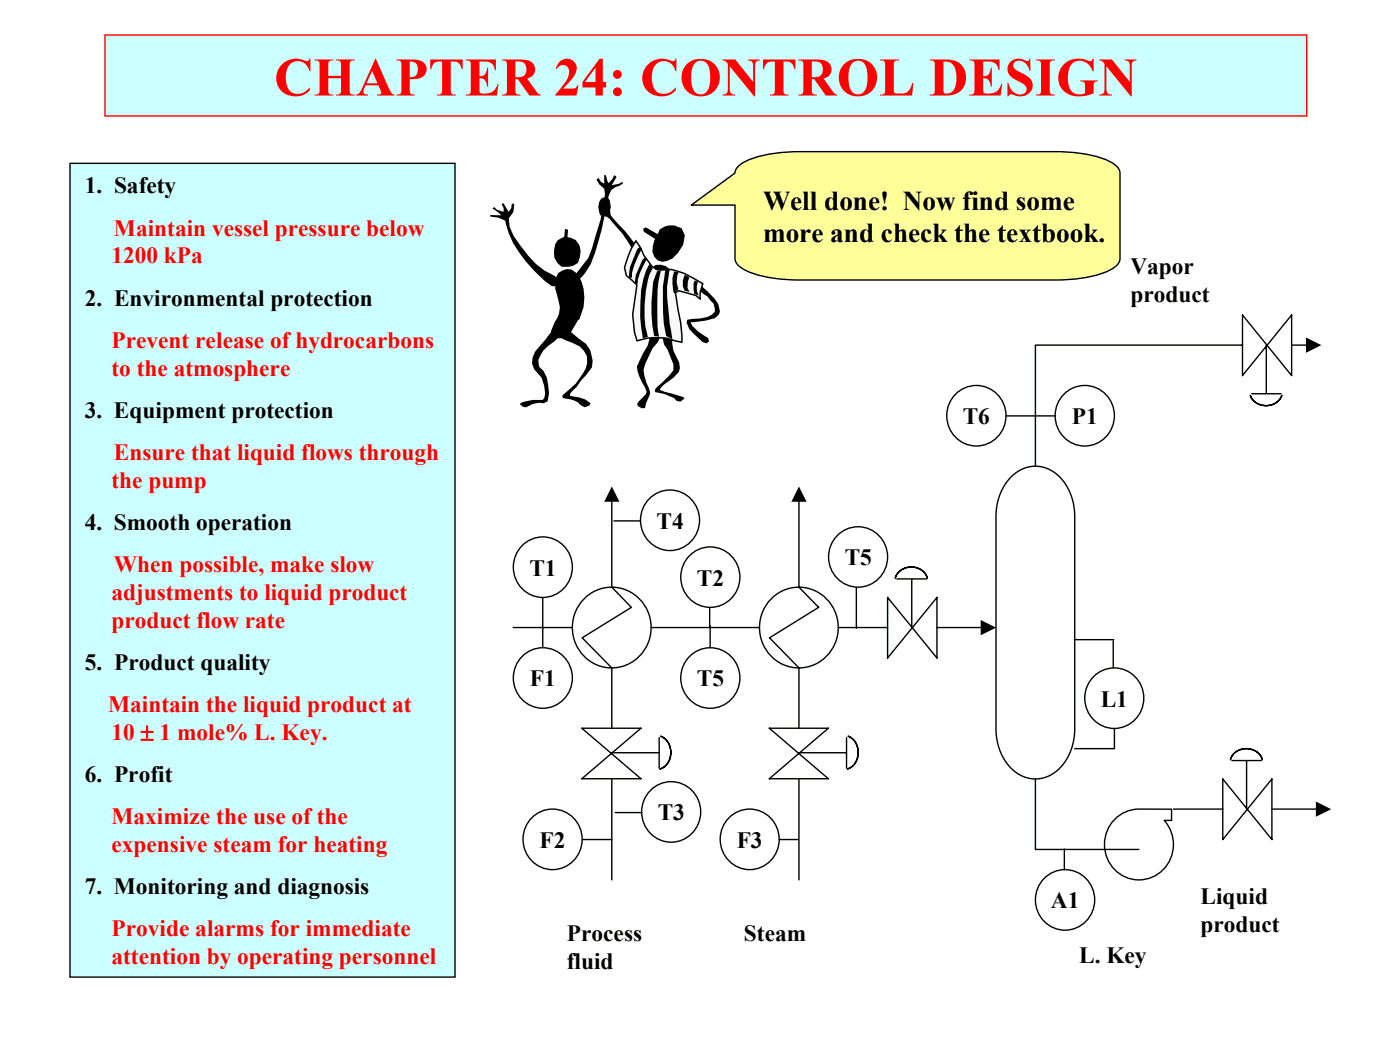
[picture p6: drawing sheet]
<svg xmlns="http://www.w3.org/2000/svg" width="254mm" height="190mm" viewBox="0 0 254 190" stroke-linecap="round" stroke-linejoin="round" font-family="sans-serif">
<path d="M19 6.3h218.1v14.7h-218.1z" fill-rule="evenodd" fill="#cff" stroke="#f00" stroke-width=".25"/>
<path d="M12.7 29.6h69.8v147.7h-69.8z" fill-rule="evenodd" fill="#cff" stroke="#000" stroke-width=".25"/>
<g fill="#000">
<path d="M89.6 37.5l.6 .6 1.2 .3v-.6l-.3-.7v-.2h.3l.9 1.5 .5-.6 .1-.8h.4l-.1 1.4-.9 1.2 .2 1.5 .7 1.7a21.9 21.9 0 0 0 5.6 6.3l1.9 1 .5 .7-.1 .7-.5 .5-.5-.1a23.6 23.6 0 0 1-7.8-9.5l-.6-2.4-1.3-.5-1.5-.2 .1-.3 2 .1-1.3-1-.4-.2z" fill-rule="evenodd"/>
<path d="M102.5 41.5l.6 .2-.1 1.3a2.38 2.38 0 0 1 2.3 2.5l-.1 1.2-.3 1-.9 .5-.9 .2h-1.2a2.84 2.84 0 0 1-1.3-3.3 2.15 2.15 0 0 1 1.8-2.1z" fill-rule="evenodd"/>
<path d="M101.3 49.5l.9-.5 .7-.2 .8 .1 1 .7a8.1 8.1 0 0 1 .4 8.3l-.2 .2-1.6 2.9-.9 .3-1.4 .1-1-.4-.1-.8 .8-1.8a4 4 0 0 0 .6-4l-.3-1.2a4.1 4.1 0 0 1 .3-3.7z" fill-rule="evenodd"/>
<path d="M108.6 32.3l.4 .7 .6 .3v-1.5h.3l.5 1.5 .7-.8 .3-.7 .5 .3-.9 1.5 1.2-.2 .7-.4 .2 .3-2.2 1.2-.4 .9-.5 1.7a46.7 46.7 0 0 1-2.8 10.8l-1 1.7-1.1 1.1-.7 .5-.3-.2-.1-.5 2.7-3.7 .7-1.7 1.6-5.3 .8-4.6-.2-1-.9-.7-.5-.9z" fill-rule="evenodd"/>
<path d="M117.9 48.9l1.1-.8 .8-.1 1 .3 .8 .6v1.1l-.4 1 .2 4.6 1.4 3v1l-.7 1-.6 .5h-2l-1.1-.3-1.1-1.7a13.3 13.3 0 0 1-.7-7.6l.7-1.8z" fill-rule="evenodd"/>
<path d="M109.1 36.1l.4-.3 .6 .4 .3-.3 .2 .5 .2 1.1-.1 .6 .1 .9 5.1 5.9 1.6 3 .6 .2 .8 .7 .1 .6-.3 .6-.9 .1-1.1-1.2-.4-1-.9-1.4a22.2 22.2 0 0 0-5.4-7.2h-.4l-.7-.3a2.82 2.82 0 0 1 .2-2.9z" fill-rule="evenodd"/>
<path d="M116.7 41.5l.5-.2 2.1 1.2 .4-.9a3.5 3.5 0 0 1 4-.2l.5 1.3-.2 1.7-1 1.5a3.1 3.1 0 0 1-3.7 1.3l-.6-.7a3.6 3.6 0 0 1 .2-3.2l-2-1.2-.2-.3z" fill-rule="evenodd"/>
<path d="M120.5 59.5l.6-.3 .7 .2 .2 .6a7.5 7.5 0 0 0 1.2 5.7l.2 1.1-.3 .7-.9 1-1.7 1.3-.6 .6-.2 .4 4.1 1.2 .4 .2-.8 .7-.6-.2-.5-.5-1.8-.7-1.6-.4v-.5l2.4-2.3 .9-1.1v-1.1l-1.1-2.6-.6-1-.4-1.9z" fill-rule="evenodd"/>
<path d="M121.7 49.9l.5-.2 1.1 .2h-.6a11.5 11.5 0 0 1 7.6 5.3l.3 1.3-.2 .5-.7 .7-1.7 .5-2.7 .3 .3 .6 1 1 1.9 1.2 .2 .6-.5 .4-.8-.3-2.3-2.3-.6-1.2 .2-.5 2.3-.2 1.4-.3 .7-.4 .6-.5-.2-1.5-1.1-1.3-.8-.5a6.7 6.7 0 0 0-4.6-1.9l-.8-.3-.5-.5z" fill-rule="evenodd"/>
<path d="M100.5 59.7l1 .1v.9l-.3 .6-.6 .6a6 6 0 0 0-2.9 3.4l.1 1.2 .8 .8a8.1 8.1 0 0 1 .8 5.5l-.8 .4-.8-.1-1.2 .2-1.2 .6-.6-.1-.5-.5a5.8 5.8 0 0 1 4.2-.7l.2-.4 .2-.7-.2-1.5-.4-1.5-.7-.7a2.82 2.82 0 0 1-.5-4z" fill-rule="evenodd"/>
<path d="M101.3 60.6l.5-.5 1-.1 .7 .2 2.9 2.2a5.6 5.6 0 0 1 1 4.2l-2.8 3.6-1.2 1.2v.4a6.8 6.8 0 0 1 3.7 1.4l-.1 .4-.9 .3-.6-.3a4.6 4.6 0 0 0-3.3-1.4l-.2-.2 .1-.3a12 12 0 0 0 4.2-4.8 3.1 3.1 0 0 0-1.1-4.1l-3.6-1.6z" fill-rule="evenodd"/>
<path d="M119 59.2h.4l.6 .4-.2 1.3-.4 1.1-1 1.2-1.4 2.9-.2 1a14.5 14.5 0 0 0 1.2 4.1l-.1 .4-.7 1.6-.2 .8-.6 .1-.7-.4-.1-.4 .3-.5 1.3-1.3 .1-.4-.3-.8a8.7 8.7 0 0 1-1.5-3.8l1.1-2.3 .9-1.5 .8-2.7z" fill-rule="evenodd"/>
</g>
<path d="M115.4 43.7l.8 1.2 .7 1.5 .6 .9a2.55 2.55 0 0 0 3.3 1.6 9.4 9.4 0 0 1 4.9 1.5l1.8 1.1-.5 1.5v1.2l-.7-.6-3.2-.9-.6 .4 1 5.4 .2 3.6-1-.2a10.8 10.8 0 0 0-7.1-.1l-.5-1.5-.3-3.2 .7-5.4-1.9-1.7-.3-1.4a16.5 16.5 0 0 1 2.1-4.9z" fill-rule="evenodd" fill="#f8f8f8" stroke="#000" stroke-width=".27"/>
<g fill="#000">
<path d="M115.6 45.2l.4-.4 .5 .2-1.4 3-.4 1.5v.9h-.6l.2-1.9z" fill-rule="evenodd"/>
<path d="M116.6 47.1l.4-.3 .4 .2a8.9 8.9 0 0 0-1.7 4.5h-.5v-.9v.3l.2-1z" fill-rule="evenodd"/>
<path d="M122.3 49.2l.8 .2-.2 .6-.1 1.2 .3 1.3-.8 .8a6.8 6.8 0 0 1 0-4.1z" fill-rule="evenodd"/>
<path d="M124.2 49.9l.9 .4-.3 .8-.1 1.1 .4 .8-.9-.3-.3-.7v-1.1z" fill-rule="evenodd"/>
<path d="M126 50.9l.6 .2-.2 .8v.8l.3 .9-.7-.3-.2-1.8z" fill-rule="evenodd"/>
<path d="M117.8 47.9l.6 .7a14.2 14.2 0 0 0-1.5 6.8 14.3 14.3 0 0 0 .6 5.7l-.9 .3a26 26 0 0 1 .1-10.8l.5-1.5z" fill-rule="evenodd"/>
<path d="M119.3 49.1h.6a24.8 24.8 0 0 0-.6 7.8v2.3l.3 1.9-.9-.1a28.9 28.9 0 0 1-.2-9.8z" fill-rule="evenodd"/>
<path d="M120.7 49l.8-.1a18.6 18.6 0 0 0-.2 7.7l.2 2.2 .5 2.8-1.1-.6a35.7 35.7 0 0 1-.2-12z" fill-rule="evenodd"/>
</g>
<path d="M125.4 37.2l7.9-5.8a2.54 2.54 0 0 1 1.6-2 22.3 22.3 0 0 1 10.1-1.9h46.6a22.3 22.3 0 0 1 10 1.9 2.54 2.54 0 0 1 1.6 2v15.5a2.54 2.54 0 0 1-1.6 2 22.3 22.3 0 0 1-10 1.9h-46.6a22.3 22.3 0 0 1-10.1-1.9 2.54 2.54 0 0 1-1.6-2v-9.7z" fill-rule="evenodd" fill="#ffff9a" stroke="#000" stroke-width=".25"/>
<path d="M183.5 86.5a6 6 0 0 1 9.4 .8 10.5 10.5 0 0 1 2.1 6.4v38.5a9.1 9.1 0 0 1-5.3 8.8 6.3 6.3 0 0 1-7.5-3.2 10.7 10.7 0 0 1-1.5-5.6v-38.5a10.3 10.3 0 0 1 2.8-7.2zM106.3 108.3a7.2 7.2 0 0 1 10.2 .9 7.2 7.2 0 0 1-.8 10.2 7.2 7.2 0 0 1-9.5-.1 7.2 7.2 0 0 1-1.2-9.4zM140.2 108.3a7.2 7.2 0 0 1 10.2 .9 7.2 7.2 0 0 1-.8 10.2 7.2 7.2 0 0 1-9.5-.1 7.2 7.2 0 0 1-1.2-9.4zM144.9 106.5l3.6 3.7-8.9 5.5 5.3 5.5M161 108.4v11l9-11v11zM162.7 105h5.4M165.4 105.2v8.7M202.2 148.7a6.2 6.2 0 0 1 4.4-1.9h6v2h-1.4a6.4 6.4 0 0 1 .5 8.2 6.4 6.4 0 0 1-7.9 1.9 6.5 6.5 0 0 1-1.6-10.2z" fill="none" stroke="#000" stroke-width=".25"/>
<path d="M163.2 103.6a3.2 3.2 0 0 1 5.1 1.3 3.1 3.1 0 0 0-3-2 3.1 3.1 0 0 0-2.9 2l.2-.5z" fill-rule="evenodd" fill="#00cc9a" stroke="#000" stroke-width=".25"/>
<path d="M93.1 113.9h10.7M111 106.5l3.6 3.7-9 5.5 5.4 5.5M118.1 113.9h19.7M152.1 113.9h8.9M170 113.9h8M105.6 132.1h10.7l-10.7 9.2h10.7zM111 136.6h8.5M119.6 133.8v5.5" fill="none" stroke="#000" stroke-width=".25"/>
<path d="M177.9 112.5l2.8 1.4-2.8 1.4z" fill="#000"/>
<path d="M119.7 133.5a3.2 3.2 0 0 1 2 3 3.2 3.2 0 0 1-2 3 3.2 3.2 0 0 0 2-3 3.2 3.2 0 0 0-2-3z" fill-rule="evenodd" fill="#00cc9a" stroke="#000" stroke-width=".25"/>
<path d="M111 121.2v11M139.6 132.1h10.7l-10.7 9.2h10.7zM145 136.6h8.5M153.6 133.8v5.5" fill="none" stroke="#000" stroke-width=".25"/>
<path d="M153.7 133.5a3.2 3.2 0 0 1 2 3 3.2 3.2 0 0 1-2 3 3.2 3.2 0 0 0 2-3 3.2 3.2 0 0 0-2-3z" fill-rule="evenodd" fill="#00cc9a" stroke="#000" stroke-width=".25"/>
<path d="M111 91v15.5M144.9 91v15.5M144.9 121.2v11M223.5 138h5.4M226.2 138.1v8.7M187.9 141.3v12.8h18.7M221.8 141.3v11l9-11v11z" fill="none" stroke="#000" stroke-width=".25"/>
<path d="M111 88.3l1.4 2.7h-2.8zM144.9 88.3l1.4 2.7h-2.7z" fill="#000"/>
<path d="M224.1 136.5l-.7 .8-.2 .5a3.1 3.1 0 0 1 2.9-2 3.1 3.1 0 0 1 2.9 2 3.1 3.1 0 0 0-4.9-1.3z" fill-rule="evenodd" fill="#00cc9a" stroke="#000" stroke-width=".25"/>
<path d="M225.4 57.1v11l8.9-11v11zM225.4 62.6h-37.5v22M227.1 71.4h5.3M229.7 62.6v8.7M212.9 146.8h8.9M230.8 146.8h8" fill="none" stroke="#000" stroke-width=".25"/>
<path d="M238.7 145.4l2.8 1.4-2.8 1.4z" fill="#000"/>
<path d="M226.8 71.6a3.1 3.1 0 0 0 2.9 2 3.1 3.1 0 0 0 2.9-2 3.1 3.1 0 0 1-2.9 2 3.1 3.1 0 0 1-2.9-2z" fill-rule="evenodd" fill="#00cc9a" stroke="#000" stroke-width=".25"/>
<g fill="none" stroke="#000" stroke-width=".25">
<path d="M173.3 71.5a5.4 5.4 0 0 1 7.7 .1 5.4 5.4 0 0 1 0 7.6 5.4 5.4 0 0 1-7.7 .1 5.6 5.6 0 0 1 0-7.8zM182.5 75.5h8.9M193 71.5a5.4 5.4 0 0 1 7.6 .1 5.4 5.4 0 0 1 0 7.6 5.4 5.4 0 0 1-7.6 .1 5.6 5.6 0 0 1 0-7.8zM234.3 62.6h2.7M94.7 99a5.4 5.4 0 0 1 8.4 1.1 5.4 5.4 0 0 1-2.9 8 5.5 5.5 0 0 1-6.3-2.4 5.5 5.5 0 0 1 .8-6.7zM111.4 94.5h4.8M117.8 90.5a5.4 5.4 0 0 1 8.4 1.1 5.4 5.4 0 0 1-3 8 5.5 5.5 0 0 1-6.3-2.4 5.5 5.5 0 0 1 .9-6.7zM151.9 97.2a5.4 5.4 0 0 1 8.4 1.1 5.4 5.4 0 0 1-2.9 8 5.5 5.5 0 0 1-6.3-2.4 5.5 5.5 0 0 1 .8-6.7zM94.7 119.1a5.4 5.4 0 0 1 8.4 1.1 5.4 5.4 0 0 1-2.9 8 5.5 5.5 0 0 1-6.3-2.4 5.5 5.5 0 0 1 .8-6.7zM98.5 108.5v8.9M125.1 100.8a5.4 5.4 0 0 1 7.6 .1 5.4 5.4 0 0 1 0 7.6 5.4 5.4 0 0 1-7.6 .1 5.6 5.6 0 0 1 0-7.8zM125.1 119.1a5.4 5.4 0 0 1 8.4 1.1 5.4 5.4 0 0 1-2.9 8 5.5 5.5 0 0 1-6.3-2.4 5.5 5.5 0 0 1 .8-6.7z"/>
<path d="M128.8 110.3v3.3M128.8 113.6v3.9M155.4 106.7v7.3M194.9 116.1h7.2M202 116.3v4.8M198.4 122.8a5.4 5.4 0 0 1 8.4 1.1 5.4 5.4 0 0 1-3 8 5.5 5.5 0 0 1-6.2-2.4 5.5 5.5 0 0 1 .8-6.7zM202.2 132.2v3.6h-7.2M96.5 148.4a5.4 5.4 0 0 1 8.4 1.1 5.4 5.4 0 0 1-3 8 5.5 5.5 0 0 1-6.3-2.4 5.5 5.5 0 0 1 .9-6.7zM105.7 152.3h5.3M111 141.3v18.3M111.6 147.4h4.8M118 143.4a5.4 5.4 0 0 1 8.4 1.1 5.4 5.4 0 0 1-2.9 8 5.5 5.5 0 0 1-6.3-2.4 5.5 5.5 0 0 1 .8-6.7z"/>
<path d="M132.2 148.4a5.4 5.4 0 0 1 8.5 1.1 5.4 5.4 0 0 1-3 8 5.5 5.5 0 0 1-6.3-2.4 5.5 5.5 0 0 1 .8-6.7zM141.4 152.3h3.5M144.9 141.3v18.3M189.4 159.4a5.4 5.4 0 0 1 7.6 .1 5.4 5.4 0 0 1 0 7.6 5.4 5.4 0 0 1-7.6 0 5.6 5.6 0 0 1 0-7.7zM193.1 154v3.8"/>
</g>
<path d="M236.9 61.2l2.8 1.4-2.8 1.4z" fill="#000"/>
<text font-size="9.9" fill="#f00" x="49.7" y="17.3">CHAPTER 24: CONTROL DESIGN</text>
<g font-size="4.9">
<text x="138.4" y="38">Well done! Now find some</text>
<text x="138.4" y="43.9">more and check the textbook.</text>
</g>
<g font-size="4.2">
<text x="15.4" y="35.1">1. Safety</text>
<text x="205.1" y="49.8">Vapor</text>
<text x="15.4" y="55.4">2. Environmental protection</text>
<text x="205.1" y="54.9">product</text>
<text x="15.4" y="75.8">3. Equipment protection</text>
<text x="174.7" y="76.9">T6</text>
<text x="194.5" y="76.9">P1</text>
<text x="119.1" y="95.9">T4</text>
<text x="15.4" y="96.1">4. Smooth operation</text>
<text x="96.1" y="104.4">T1</text>
<text x="126.4" y="106.2">T2</text>
<text x="153.2" y="102.6">T5</text>
<text x="15.4" y="121.5">5. Product quality</text>
<text x="96.1" y="124.5">F1</text>
<text x="126.4" y="124.5">T5</text>
<text x="199.7" y="128.2">L1</text>
<text x="15.4" y="141.8">6. Profit</text>
<text x="119.3" y="148.8">T3</text>
<text x="97.9" y="153.8">F2</text>
<text x="133.7" y="153.8">F3</text>
<text x="15.4" y="162.1">7. Monitoring and diagnosis</text>
<text x="190.7" y="164.8">A1</text>
<text x="217.8" y="164.1">Liquid</text>
<text x="102.8" y="170.7">Process</text>
<text x="135" y="170.7">Steam</text>
<text x="217.8" y="169.2">product</text>
<text x="102.8" y="175.8">fluid</text>
<text x="195.8" y="174.8">L. Key</text>
</g>
<g font-size="4.2" fill="#f00">
<text x="20.2" y="47.8">1200 kPa</text>
<text x="20.7" y="42.7">Maintain vessel pressure below</text>
<text x="20.2" y="63.1">Prevent release of hydrocarbons</text>
<text x="20.2" y="68.1">to the atmosphere</text>
<text x="20.7" y="83.4">Ensure that liquid flows through</text>
<text x="20.2" y="88.5">the pump</text>
<text x="20.7" y="103.7">When possible, make slow</text>
<text x="20.2" y="108.8">adjustments to liquid product</text>
<text x="20.2" y="113.9">product flow rate</text>
<text x="19.6" y="129.1">Maintain the liquid product at</text>
<text x="20.2" y="134.3">10 ± 1 mole% L. Key.</text>
<text x="20.2" y="149.4">Maximize the use of the</text>
<text x="20.2" y="154.5">expensive steam for heating</text>
<text x="20.2" y="169.8">Provide alarms for immediate</text>
<text x="20.2" y="174.8">attention by operating personnel</text>
</g>
</svg>
